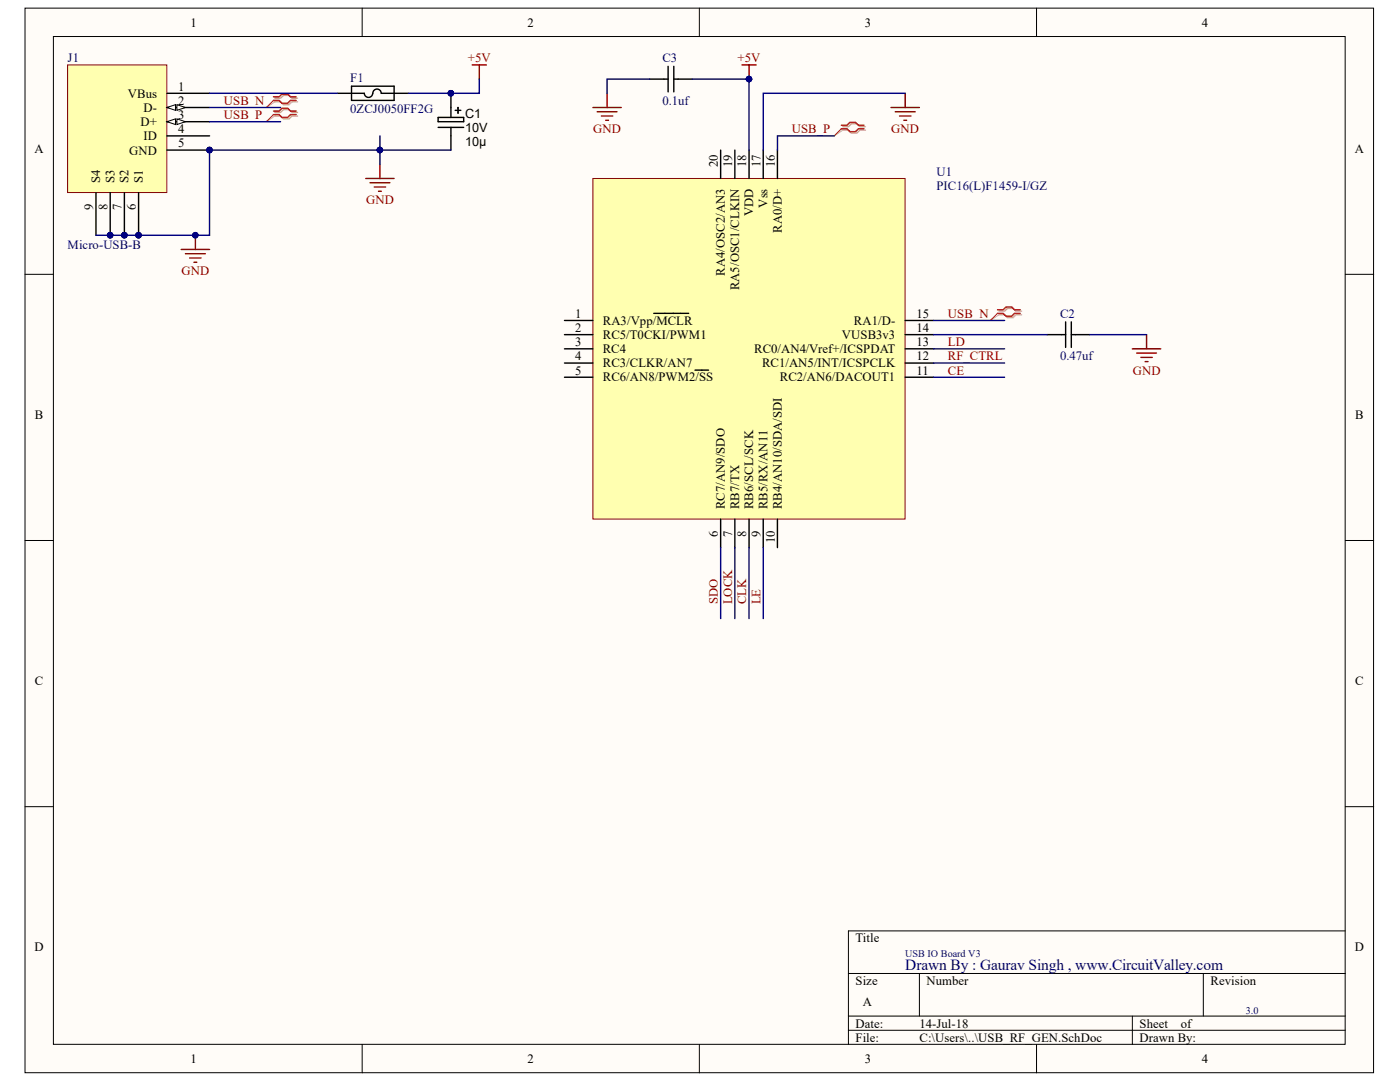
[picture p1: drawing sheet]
<svg xmlns="http://www.w3.org/2000/svg" width="279mm" height="216mm" viewBox="0 0 279 216" stroke-linecap="round" stroke-linejoin="round" font-family="sans-serif">
<g fill="#fffcf8" stroke="#000" stroke-width=".2">
<path d="M5 1.6h269.1v212.4h-269.1z"/>
<path d="M10.7 7.3h257.8v201.1h-257.8z"/>
</g>
<g fill="none" stroke="#000" stroke-width=".2">
<path d="M72.3 1.6v5.7M139.6 1.6v5.7M206.9 1.6v5.7M5 54.7h5.7M268.5 54.7h5.7M5 107.8h5.7M268.5 107.8h5.7M5 161h5.7M268.5 161h5.7M169.3 194.2h99.2M183.5 194.2v8.5M240.2 194.2v8.5"/>
<path d="M268.5 185.7h-99.2v22.7M72.3 208.4v5.7M139.6 208.4v5.7M169.3 202.7h99.2M169.3 205.6h99.2M206.9 208.4v5.7M226 202.7v5.7"/>
</g>
<path d="M94.2 13h2.9M95.7 13v2.8M73 35.6h5.7M73.8 36.5h4M74.7 37.3h2.3M75.5 38.2h.6M75.8 32.8v2.8M36.2 49.8h5.6M37 50.6h4M37.9 51.5h2.2M38.7 52.3h.6M39 46.9v2.9" fill="none" stroke="#800000" stroke-width=".28"/>
<circle cx="39" cy="46.9" r=".55" fill="#000080" stroke="#000080" stroke-width=".2"/>
<path d="M54.9 19.6h1.1l.6-.6h1.1l.6 .6h1.1M54.9 22.4h1.1l.6-.5h1.1l.6 .5h1.1M54.9 23.2h1.1l.6 .5h1.1l.6-.5h1.1M54.9 20.3h1.1l.6 .6h1.1l.6-.6h1.1" fill="none" stroke="#d0a19e" stroke-width=".28"/>
<path d="M54.9 23.2l-1.7 1.1M54.9 20.3l-1.7 1.2" fill="none" stroke="#d0a19e" stroke-width=".2"/>
<path d="M54.6 19.3h1.1l.6-.5h1.1l.6 .5h1.1M54.6 22.2h1.1l.6-.6h1.1l.6 .6h1.1M54.6 22.9h1.1l.6 .5h1.1l.6-.5h1.1M54.6 20h1.1l.6 .6h1.1l.6-.6h1.1" fill="none" stroke="#f00" stroke-width=".28"/>
<path d="M54.6 22.9l-1.4 1.4M54.6 20l-1.4 1.5" fill="none" stroke="#f00" stroke-width=".2"/>
<path d="M13.5 13h19.8v25.4h-19.8z" fill="#ffffb0" stroke="#800000" stroke-width=".2"/>
<path d="M33.3 18.6h8.5M33.3 21.5h8.5" fill="none" stroke="#000" stroke-width=".28"/>
<path d="M33.3 21.5l1.7-.6v1.1z" fill="#fffcf8"/>
<path d="M33.3 21.5l1.7-.6v1.1z" fill="none" stroke="#000" stroke-width=".2"/>
<path d="M35.3 20.9l1.7 .6-1.7 .5z" fill="#fffcf8"/>
<path d="M35.3 20.9l1.7 .6-1.7 .5z" fill="none" stroke="#000" stroke-width=".2"/>
<path d="M33.3 24.3h8.5" fill="none" stroke="#000" stroke-width=".28"/>
<path d="M33.3 24.3l1.7-.6v1.2z" fill="#fffcf8"/>
<path d="M33.3 24.3l1.7-.6v1.2z" fill="none" stroke="#000" stroke-width=".2"/>
<path d="M35.3 23.7l1.7 .6-1.7 .6z" fill="#fffcf8"/>
<path d="M35.3 23.7l1.7 .6-1.7 .6z" fill="none" stroke="#000" stroke-width=".2"/>
<path d="M19.2 38.4v8.5M22 38.4v8.5M24.8 38.4v8.5M27.7 38.4v8.5M33.3 27.1h8.5M33.3 29.9h8.5" fill="none" stroke="#000" stroke-width=".28"/>
<g fill="#000080" stroke="#000080" stroke-width=".2">
<circle cx="41.8" cy="29.9" r=".55"/>
<circle cx="27.6" cy="46.9" r=".55"/>
<circle cx="24.8" cy="46.9" r=".55"/>
<circle cx="22" cy="46.9" r=".55"/>
</g>
<path d="M118.3 35.6h62.3v68h-62.3z" fill="#ffffb0" stroke="#800000" stroke-width=".2"/>
<g fill="none" stroke="#000" stroke-width=".28">
<path d="M67.3 18.6h5.4a.91 .91 0 0 0 1.1 .8 .91 .91 0 0 0 .7-1.1 .84 .84 0 0 1 .9-.5 .84 .84 0 0 1 .7 .8h5.4M70.2 17.2h8.5v2.8h-8.5zM90 18.6v4.8M129.7 15.8h3.6M133.3 13.2v5.1M134.5 15.8h3.7M134.5 13.2v5.1M87.4 23.4h5.1v.9h-5.1zM87.4 25.4h5.1M90 25.4v4.5M90.8 22h1.2M91.4 21.5v1.1"/>
<path d="M143.8 29.9v5.7M146.7 29.9v5.7M149.5 29.9v5.7M152.3 29.9v5.7M155.2 29.9v5.7M112.7 63.9h5.6M112.7 66.8h5.6M112.7 69.6h5.6M112.7 72.4h5.6M112.7 75.3h5.6M130.5 62.5h6.9M138.7 73.9h2.7"/>
<path d="M180.7 63.9h5.6M180.7 66.8h5.6M180.7 69.6h5.6M180.7 72.4h5.6M180.7 75.3h5.6M209 66.8h3.7M212.7 64.2v5.1M213.8 66.8h3.7M213.8 64.2v5.1M143.8 103.6v5.7M146.7 103.6v5.7M149.5 103.6v5.7"/>
<path d="M152.3 103.6v5.7M155.2 103.6v5.7"/>
</g>
<path d="M168.2 25.3h1.1l.6-.6h1.1l.6 .6h1.1M168.2 26h1.1l.6 .6h1.1l.6-.6h1.1M199.4 62.1h1.1l.6-.6h1.1l.6 .6h1.1M199.4 62.8h1.1l.6 .6h1.1l.6-.6h1.1" fill="none" stroke="#d0a19e" stroke-width=".28"/>
<path d="M168.2 26l-1.7 1.1M199.4 62.8l-1.7 1.1" fill="none" stroke="#d0a19e" stroke-width=".2"/>
<path d="M167.9 25h1.1l.6-.6h1.1l.6 .6h1.1M167.9 25.7h1.1l.6 .6h1.1l.6-.6h1.1M199.1 61.8h1.1l.6-.5h1.1l.6 .5h1.1M199.1 62.5h1.1l.6 .6h1.1l.6-.6h1.1" fill="none" stroke="#f00" stroke-width=".28"/>
<path d="M167.9 25.7l-1.4 1.4M199.1 62.5l-1.4 1.4" fill="none" stroke="#f00" stroke-width=".2"/>
<g fill="none" stroke="#800000" stroke-width=".28">
<path d="M121.2 18.6v2.9M148.1 13h2.8M149.5 13v2.8M180.7 18.6v2.9M118.3 21.5h5.7M119.2 22.3h3.9M120 23.2h2.3M120.9 24h.5M177.8 21.5h5.7M178.7 22.3h3.9M179.5 23.2h2.3M180.4 24h.5"/>
<path d="M226 69.6h5.7M226.8 70.5h4M227.7 71.3h2.3M228.5 72.2h.6M228.8 66.8v2.8"/>
</g>
<g fill="#000080" stroke="#000080" stroke-width=".2">
<circle cx="149.5" cy="15.8" r=".55"/>
<circle cx="90" cy="18.6" r=".55"/>
<circle cx="75.8" cy="29.9" r=".55"/>
<circle cx="41.8" cy="29.9" r=".55"/>
<circle cx="39" cy="46.9" r=".55"/>
<circle cx="27.6" cy="46.9" r=".55"/>
<circle cx="24.8" cy="46.9" r=".55"/>
<circle cx="22" cy="46.9" r=".55"/>
</g>
<g fill="none" stroke="#000080" stroke-width=".28">
<path d="M41.8 18.6h25.5M95.7 15.8v2.8h-14.2M129.7 15.8h-8.5v2.8M138.2 15.8h11.3v14.1M180.7 18.6h-28.4v11.3M41.8 24.3h14.2M41.8 21.5h14.2M75.8 32.8v-2.9h-34v17h-22.6M75.8 27.1v2.8h14.2M166.5 27.1h-11.3v2.8M186.3 63.9h14.2M186.3 66.8h22.7"/>
<path d="M186.3 69.6h14.2M186.3 72.4h14.2M186.3 75.3h14.2M217.5 66.8h11.3M143.8 109.3v14.1M146.7 109.3v14.1M149.5 109.3v14.1M152.3 109.3v14.1"/>
</g>
<text font-size="3.1" fill="#000080" x="180.7" y="193.6">Drawn By : Gaurav Singh , www.CircuitValley.com</text>
<g font-size="2.5">
<text x="38" y="5.3">1</text>
<text x="105.3" y="5.3">2</text>
<text x="172.6" y="5.3">3</text>
<text x="239.8" y="5.3">4</text>
<text x="25.5" y="19.5">VBus</text>
<text x="28.6" y="22.3">D-</text>
<text x="35.6" y="18.1">1</text>
<text x="35.6" y="20.9">2</text>
<text x="35.6" y="23.7">3</text>
<text x="92.8" y="23.5">C1</text>
<text x="28" y="25.2">D+</text>
<text x="28.6" y="28">ID</text>
<text x="35.6" y="26.6">4</text>
<text x="35.6" y="29.4">5</text>
<text x="92.8" y="26.3">10V</text>
<text x="92.8" y="29.1">10µ</text>
<text x="6.9" y="30.4">A</text>
<text x="25.8" y="30.8">GND</text>
<text x="143.3" y="33.4" transform="rotate(-90 143.3 33.4)">20</text>
<text x="146.1" y="33.4" transform="rotate(-90 146.1 33.4)">19</text>
<text x="148.9" y="33.4" transform="rotate(-90 148.9 33.4)">18</text>
<text x="151.8" y="33.4" transform="rotate(-90 151.8 33.4)">17</text>
<text x="154.6" y="33.4" transform="rotate(-90 154.6 33.4)">16</text>
<text x="270.4" y="30.4">A</text>
<text x="18.6" y="42" transform="rotate(-90 18.6 42)">9</text>
<text x="20" y="36.5" transform="rotate(-90 20 36.5)">S4</text>
<text x="21.4" y="42" transform="rotate(-90 21.4 42)">8</text>
<text x="22.8" y="36.5" transform="rotate(-90 22.8 36.5)">S3</text>
<text x="24.3" y="42" transform="rotate(-90 24.3 42)">7</text>
<text x="25.7" y="36.5" transform="rotate(-90 25.7 36.5)">S2</text>
<text x="27.1" y="42" transform="rotate(-90 27.1 42)">6</text>
<text x="28.5" y="36.5" transform="rotate(-90 28.5 36.5)">S1</text>
<text x="153.2" y="41.4" transform="rotate(-90 153.2 41.4)">Vss</text>
<text x="150.3" y="43.1" transform="rotate(-90 150.3 43.1)">VDD</text>
<text x="156" y="46.4" transform="rotate(-90 156 46.4)">RA0/D+</text>
<text x="144.7" y="55.1" transform="rotate(-90 144.7 55.1)">RA4/OSC2/AN3</text>
<text x="147.5" y="57.9" transform="rotate(-90 147.5 57.9)">RA5/OSC1/CLKIN</text>
<text x="114.8" y="63.4">1</text>
<text x="120.3" y="64.8">RA3/Vpp/MCLR</text>
<text x="170.4" y="64.8">RA1/D-</text>
<text x="182.9" y="63.4">15</text>
<text x="114.8" y="66.2">2</text>
<text x="114.8" y="69.1">3</text>
<text x="114.8" y="71.9">4</text>
<text x="120.3" y="67.6">RC5/T0CKI/PWM1</text>
<text x="120.3" y="70.5">RC4</text>
<text x="150.5" y="70.5">RC0/AN4/Vref+/ICSPDAT</text>
<text x="168" y="67.6">VUSB3v3</text>
<text x="182.9" y="71.9">12</text>
<text x="182.9" y="69.1">13</text>
<text x="182.9" y="66.2">14</text>
<text x="114.8" y="74.7">5</text>
<text x="120.3" y="73.3">RC3/CLKR/AN7</text>
<text x="120.3" y="76.1">RC6/AN8/PWM2/SS</text>
<text x="152.1" y="73.3">RC1/AN5/INT/ICSPCLK</text>
<text x="155.6" y="76.1">RC2/AN6/DACOUT1</text>
<text x="182.9" y="74.7">11</text>
<text x="7" y="83.6">B</text>
<text x="270.5" y="83.6">B</text>
<text x="144.7" y="101.6" transform="rotate(-90 144.7 101.6)">RC7/AN9/SDO</text>
<text x="147.5" y="101.6" transform="rotate(-90 147.5 101.6)">RB7/TX</text>
<text x="150.3" y="101.6" transform="rotate(-90 150.3 101.6)">RB6/SCL/SCK</text>
<text x="153.2" y="101.6" transform="rotate(-90 153.2 101.6)">RB5/RX/AN11</text>
<text x="156" y="101.6" transform="rotate(-90 156 101.6)">RB4/AN10/SDA/SDI</text>
<text x="143.3" y="107.2" transform="rotate(-90 143.3 107.2)">6</text>
<text x="146.1" y="107.2" transform="rotate(-90 146.1 107.2)">7</text>
<text x="148.9" y="107.2" transform="rotate(-90 148.9 107.2)">8</text>
<text x="151.8" y="107.2" transform="rotate(-90 151.8 107.2)">9</text>
<text x="154.6" y="108.4" transform="rotate(-90 154.6 108.4)">10</text>
<text x="7" y="136.7">C</text>
<text x="270.5" y="136.7">C</text>
<text x="6.9" y="189.8">D</text>
<text x="170.7" y="188">Title</text>
<text x="270.4" y="189.8">D</text>
<text x="170.7" y="196.5">Size</text>
<text x="184.9" y="196.5">Number</text>
<text x="241.6" y="196.5">Revision</text>
<text x="172.2" y="200.8">A</text>
<text x="170.7" y="205">Date:</text>
<text x="170.7" y="207.9">File:</text>
<text x="183.5" y="205">14-Jul-18</text>
<text x="183.5" y="207.9">C:\Users\..\USB_RF_GEN.SchDoc</text>
<text x="227.4" y="205">Sheet</text>
<text x="227.4" y="207.9">Drawn By:</text>
<text x="235.7" y="205">of</text>
<text x="38" y="212.1">1</text>
<text x="105.3" y="212.1">2</text>
<text x="172.6" y="212.1">3</text>
<text x="239.8" y="212.1">4</text>
</g>
<g font-size="2.5" fill="#000080">
<text x="13.5" y="12.4">J1</text>
<text x="69.9" y="16.4">F1</text>
<text x="132.2" y="12.4">C3</text>
<text x="69.9" y="22.6">0ZCJ0050FF2G</text>
<text x="132.2" y="20.9">0.1uf</text>
<text x="186.9" y="35.1">U1</text>
<text x="186.9" y="37.9">PIC16(L)F1459-I/GZ</text>
<text x="13.5" y="49.8">Micro-USB-B</text>
<text x="211.5" y="63.4">C2</text>
<text x="211.5" y="71.9">0.47uf</text>
</g>
<g font-size="2.5" fill="#800000">
<text x="93.4" y="12.4">+5V</text>
<text x="147.2" y="12.4">+5V</text>
<text x="44.7" y="23.7">USB_P</text>
<text x="44.7" y="20.9">USB_N</text>
<text x="118.4" y="26.6">GND</text>
<text x="158" y="26.6">USB_P</text>
<text x="177.9" y="26.6">GND</text>
<text x="73.1" y="40.7">GND</text>
<text x="36.2" y="54.9">GND</text>
<text x="189.2" y="63.4">USB_N</text>
<text x="189.2" y="71.9">RF_CTRL</text>
<text x="189.2" y="69.1">LD</text>
<text x="189.2" y="74.7">CE</text>
<text x="226.1" y="74.7">GND</text>
<text x="143.3" y="120.6" transform="rotate(-90 143.3 120.6)">SDO</text>
<text x="146.1" y="120.6" transform="rotate(-90 146.1 120.6)">LOCK</text>
<text x="148.9" y="120.6" transform="rotate(-90 148.9 120.6)">CLK</text>
<text x="151.8" y="120.6" transform="rotate(-90 151.8 120.6)">LE</text>
</g>
<g font-size="2" fill="#000080">
<text x="180.7" y="191">USB IO Board V3</text>
<text x="248.6" y="202.3">3.0</text>
</g>
</svg>
